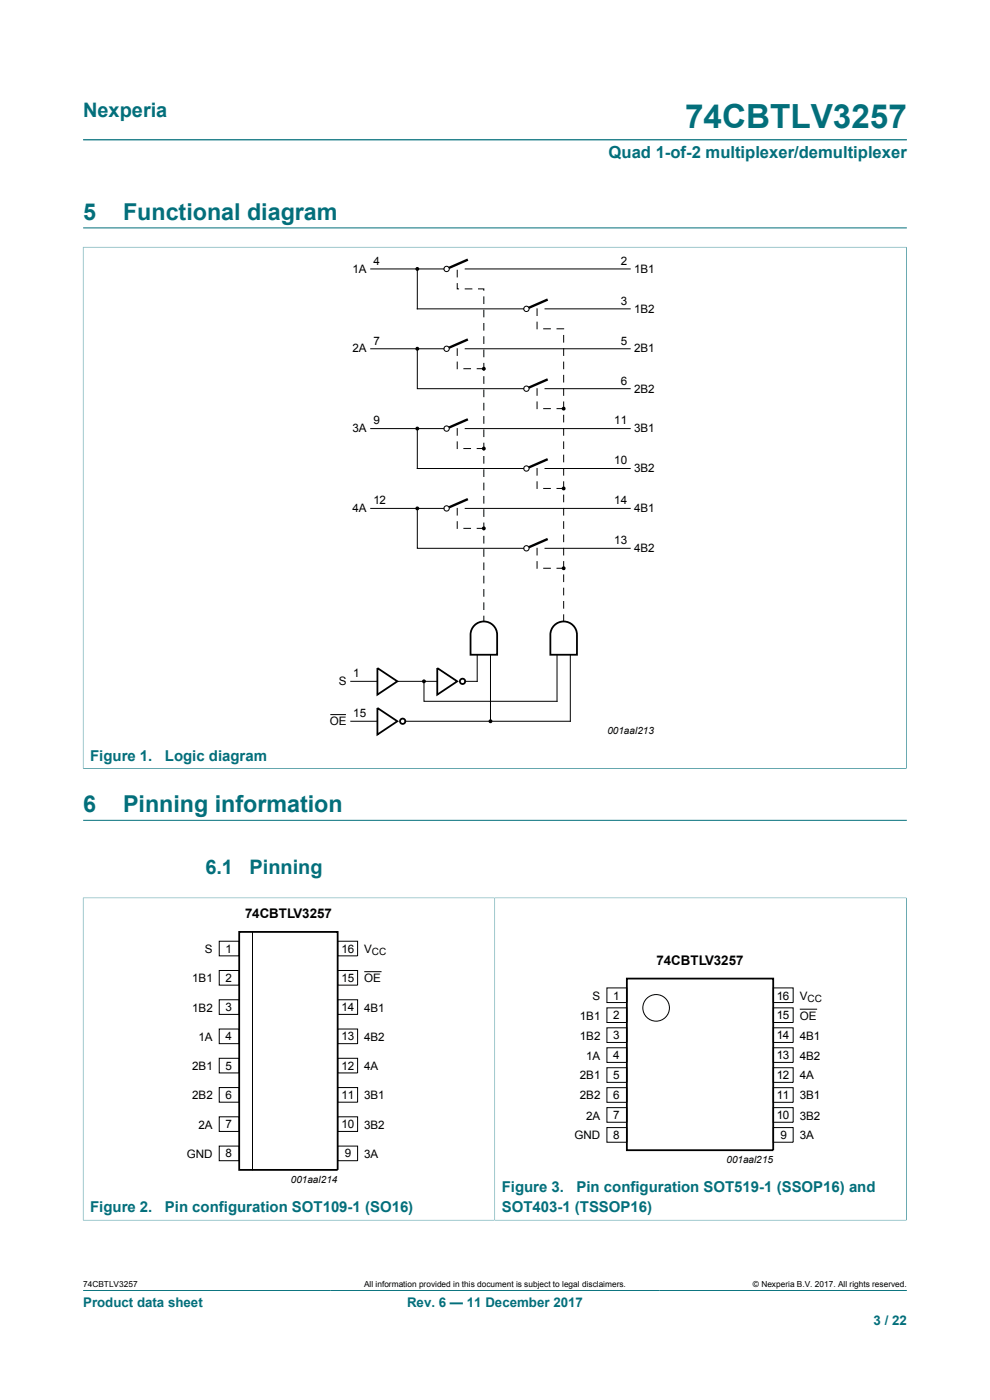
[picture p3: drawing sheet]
<svg xmlns="http://www.w3.org/2000/svg" width="210mm" height="297mm" viewBox="0 0 210 297" stroke-linecap="round" stroke-linejoin="round" font-family="sans-serif">
<path d="M17.6 29.7h174.8M17.6 52.4h174.7M17.6 52.4v110.7M17.6 48.3h174.8M192.3 52.4v110.7M17.6 163h174.7M17.6 273.8h174.8" fill="none" stroke="#036f7b" stroke-width=".21"/>
<path d="M99.2 55.1l-4.5 2" fill="none" stroke="#000" stroke-width=".51"/>
<circle cx="94.7" cy="57.1" r=".56" fill="#fff"/>
<g fill="none" stroke="#000" stroke-width=".21">
<path d="M78.6 57.1h15.6M98.7 57.1h35"/>
<circle cx="94.7" cy="57.1" r=".56"/>
</g>
<path d="M116.2 63.5l-4.5 2" fill="none" stroke="#000" stroke-width=".51"/>
<circle cx="111.7" cy="65.5" r=".56" fill="#fff"/>
<g fill="none" stroke="#000" stroke-width=".21">
<path d="M88.5 65.5h22.6M115.6 65.5h18.1"/>
<circle cx="111.7" cy="65.5" r=".56"/>
</g>
<path d="M99.2 72l-4.5 2" fill="none" stroke="#000" stroke-width=".51"/>
<circle cx="94.7" cy="74" r=".56" fill="#fff"/>
<g fill="none" stroke="#000" stroke-width=".21">
<path d="M78.6 74h15.6M98.7 74h35"/>
<circle cx="94.7" cy="74" r=".56"/>
</g>
<path d="M116.2 80.5l-4.5 2" fill="none" stroke="#000" stroke-width=".51"/>
<circle cx="111.7" cy="82.5" r=".56" fill="#fff"/>
<g fill="none" stroke="#000" stroke-width=".21">
<path d="M88.5 57.1v8.4M88.5 74v8.5h22.6M115.6 82.5h18.1"/>
<circle cx="111.7" cy="82.5" r=".56"/>
</g>
<path d="M99.2 88.9l-4.5 2" fill="none" stroke="#000" stroke-width=".51"/>
<circle cx="94.7" cy="90.9" r=".56" fill="#fff"/>
<g fill="none" stroke="#000" stroke-width=".21">
<path d="M78.6 90.9h15.6M98.7 90.9h35"/>
<circle cx="94.7" cy="90.9" r=".56"/>
</g>
<path d="M116.2 97.4l-4.5 2" fill="none" stroke="#000" stroke-width=".51"/>
<circle cx="111.7" cy="99.4" r=".56" fill="#fff"/>
<g fill="none" stroke="#000" stroke-width=".21">
<path d="M88.5 99.4h22.6M115.6 99.4h18.1"/>
<circle cx="111.7" cy="99.4" r=".56"/>
</g>
<path d="M99.2 105.9l-4.5 2" fill="none" stroke="#000" stroke-width=".51"/>
<circle cx="94.7" cy="107.9" r=".56" fill="#fff"/>
<g fill="none" stroke="#000" stroke-width=".21">
<path d="M78.6 107.9h15.6M98.7 107.9h35"/>
<circle cx="94.7" cy="107.9" r=".56"/>
</g>
<path d="M116.2 114.3l-4.5 2" fill="none" stroke="#000" stroke-width=".51"/>
<circle cx="111.7" cy="116.3" r=".56" fill="#fff"/>
<g fill="none" stroke="#000" stroke-width=".21">
<path d="M97 57.3v1.4M97 60.2v1.1h.3M97 76.8v1.4M97 74v1.4M98.4 78.2h1.4M98.7 61.3h1.4M101.2 78.2h1.4M101.5 61.3h1.1v.3M102.6 63v1.4M102.6 65.8v1.4M102.6 68.6v1.4M102.6 71.4v1.5"/>
<path d="M102.6 74.3v1.4M102.6 77.1v1.4M102.6 79.9v1.4M113.9 68.3v1.5M113.9 65.5v1.4M115.3 69.8h1.4M118.2 69.8h1.4M119.6 71.2v1.4M119.6 74v1.4M119.6 76.8v1.4M119.6 79.6v1.4M88.5 90.9v8.5"/>
<path d="M97 93.7v1.5M97 90.9v1.4M98.4 95.2h1.4M101.2 95.2h1.4M102.6 82.7v1.4M102.6 85.6v1.4M102.6 88.4v1.4M102.6 91.2v1.4M102.6 94v1.4M102.6 96.8v1.5M102.6 99.7v1.4M113.9 85.3v1.4"/>
<path d="M113.9 82.5v1.4M113.9 99.4v1.4M115.3 86.7h1.4M119.6 82.5v1.4M119.6 85.3v1.4h-1.4M119.6 88.1v1.4M119.6 90.9v1.4M119.6 93.7v1.5M119.6 96.6v1.4M119.6 99.4v1.4M88.5 107.9v8.4h22.6M97 110.7v1.4"/>
<path d="M97 107.9v1.4M98.4 112.1h1.4M101.2 112.1h1.4M102.6 102.5v1.4M102.6 105.3v1.4M102.6 108.1v1.4M102.6 111v1.4M102.6 113.8v1.4M102.6 116.6v1.4M102.6 119.4v1.4M113.9 102.2v1.4M113.9 119.1v1.5"/>
<path d="M113.9 116.3v1.4M115.3 103.6h1.4M115.6 116.3h18.1M119.6 102.2v1.4h-1.4M119.6 105v1.4M119.6 107.9v1.4M119.6 110.7v1.4M119.6 113.5v1.4M119.6 116.3v1.4M119.6 119.1v1.5h-1.4M101.2 138.9v5.6h-2.5M102.6 122.2v1.5"/>
<path d="M102.6 125.1v1.4M102.6 127.9v1.4M102.6 130.7v1.1M104 138.9v14.1M115.3 120.6h1.4M118.2 138.9v9.9h-28.3v-4.3M119.6 122v1.4M119.6 124.8v1.4M119.6 127.6v1.4M119.6 130.4v1.4M121 138.9v14.1h-35M70.2 151.6h3.1"/>
<path d="M74.4 144.5h5.7M74.4 153h5.7M84.3 144.5h8.5M46.5 199.7h4.2v3.1h-4.2zM53.6 197.7v50.6M71.6 199.7h4.3v3.1h-4.3zM46.5 205.9h4.2v3.1h-4.2zM46.5 212.1h4.2v3.1h-4.2zM46.5 218.3h4.2v3.1h-4.2zM71.6 212.1h4.3v3.1h-4.3zM71.6 218.3h4.3v3.1h-4.3zM71.6 205.9h4.3v3.1h-4.3z"/>
<path d="M77.3 206.1h3.6M128.7 209.6h4.3v3.1h-4.3zM128.7 213.8h4.3v3.1h-4.3zM128.7 218h4.3v3.1h-4.3zM164 218h4.2v3.1h-4.2zM164 209.6h4.2v3.1h-4.2zM164 213.8h4.2v3.1h-4.2zM169.7 214.1h3.6M46.5 224.5h4.2v3.1h-4.2zM46.5 230.7h4.2v3.1h-4.2zM46.5 236.9h4.2v3.1h-4.2zM71.6 236.9h4.3v3.1h-4.3z"/>
<path d="M71.6 224.5h4.3v3.1h-4.3zM71.6 230.7h4.3v3.1h-4.3zM128.7 222.3h4.3v3.1h-4.3zM128.7 226.5h4.3v3.1h-4.3zM128.7 230.7h4.3v3.1h-4.3zM128.7 235h4.3v3.1h-4.3zM128.7 239.2h4.3v3.1h-4.3zM164 235h4.2v3.1h-4.2zM164 239.2h4.2v3.1h-4.2zM164 226.5h4.2v3.1h-4.2zM164 230.7h4.2v3.1h-4.2zM164 222.3h4.2v3.1h-4.2z"/>
<path d="M46.5 243.1h4.2v3.1h-4.2zM71.6 243.1h4.3v3.1h-4.3z"/>
<circle cx="111.7" cy="116.3" r=".56"/>
<circle cx="139.2" cy="213.8" r="2.82"/>
</g>
<g fill="none" stroke="#000" stroke-width=".38">
<path d="M100.9 132.5a2.82 2.82 0 0 1 3-.4 2.82 2.82 0 0 1 1.6 2.6v4.2h-5.7v-4.2a2.82 2.82 0 0 1 1.1-2.2zM117.8 132.5a2.82 2.82 0 0 1 3-.4 2.82 2.82 0 0 1 1.6 2.6v4.2h-5.7v-4.2a2.82 2.82 0 0 1 1.1-2.2zM80.1 141.7l4.2 2.8-4.2 2.9zM80.1 150.2l4.2 2.8-4.2 2.8zM92.8 141.7l4.2 2.8-4.2 2.9zM50.7 197.7h20.9v50.5h-20.9zM133 207.6h31v36.4h-31z"/>
<circle cx="85.4" cy="153" r=".56"/>
<circle cx="98.1" cy="144.5" r=".56"/>
</g>
<g fill="#000">
<circle cx="88.5" cy="57.1" r=".28"/>
<circle cx="88.5" cy="74" r=".28"/>
<circle cx="102.6" cy="78.2" r=".28"/>
<circle cx="88.5" cy="90.9" r=".28"/>
<circle cx="102.6" cy="95.2" r=".28"/>
<circle cx="119.6" cy="86.7" r=".28"/>
<circle cx="88.5" cy="107.9" r=".28"/>
<circle cx="102.6" cy="112.1" r=".28"/>
<circle cx="119.6" cy="103.6" r=".28"/>
<circle cx="119.6" cy="120.6" r=".28"/>
<circle cx="89.9" cy="144.5" r=".28"/>
<circle cx="104" cy="153" r=".28"/>
</g>
<g fill="none" stroke="#000" stroke-width=".25">
<circle cx="88.5" cy="57.1" r=".28"/>
<circle cx="88.5" cy="74" r=".28"/>
<circle cx="102.6" cy="78.2" r=".28"/>
<circle cx="88.5" cy="90.9" r=".28"/>
<circle cx="102.6" cy="95.2" r=".28"/>
<circle cx="119.6" cy="86.7" r=".28"/>
<circle cx="88.5" cy="107.9" r=".28"/>
<circle cx="102.6" cy="112.1" r=".28"/>
<circle cx="119.6" cy="103.6" r=".28"/>
<circle cx="119.6" cy="120.6" r=".28"/>
<circle cx="89.9" cy="144.5" r=".28"/>
<circle cx="104" cy="153" r=".28"/>
</g>
<path d="M17.6 174h174.8M17.6 190.5h174.7M17.6 190.4v68.5M105 190.5v68.3M192.3 190.4v68.5M17.6 258.8h174.7" fill="none" stroke="#036f7b" stroke-width=".21"/>
<text font-size="7.1" fill="#036f7b" x="145.3" y="27.2">74CBTLV3257</text>
<g font-size="4.9" fill="#036f7b">
<text x="17.6" y="46.6">5</text>
<text x="26.1" y="46.6">Functional diagram</text>
<text x="17.6" y="172.3">6</text>
<text x="26.1" y="172.3">Pinning information</text>
</g>
<g font-size="4.2" fill="#036f7b">
<text x="17.6" y="24.8">Nexperia</text>
<text x="43.6" y="185.5">6.1</text>
<text x="52.9" y="185.5">Pinning</text>
</g>
<text font-size="3.5" fill="#036f7b" x="129.1" y="33.5">Quad 1-of-2 multiplexer/demultiplexer</text>
<g font-size="3.2" fill="#036f7b">
<text x="19.1" y="161.5">Figure 1.  Logic diagram</text>
<text x="19.1" y="257.1">Figure 2.  Pin configuration SOT109-1 (SO16)</text>
<text x="106.4" y="252.9">Figure 3.  Pin configuration SOT519-1 (SSOP16) and</text>
<text x="106.4" y="257.1">SOT403-1 (TSSOP16)</text>
</g>
<g font-size="2.8">
<text x="52" y="194.8">74CBTLV3257</text>
<text x="139.3" y="204.7">74CBTLV3257</text>
</g>
<g font-size="2.8" fill="#036f7b">
<text x="17.6" y="277.3">Product data sheet</text>
<text x="86.3" y="277.3">Rev. 6 — 11 December 2017</text>
<text x="185.3" y="281">3 / 22</text>
</g>
<g font-size="2.5">
<text x="74.7" y="57.9">1A</text>
<text x="79.2" y="56.2">4</text>
<text x="131.7" y="56.2">2</text>
<text x="134.5" y="57.9">1B1</text>
<text x="131.7" y="64.6">3</text>
<text x="134.5" y="66.3">1B2</text>
<text x="74.7" y="74.8">2A</text>
<text x="79.2" y="73.1">7</text>
<text x="131.7" y="73.1">5</text>
<text x="134.5" y="74.8">2B1</text>
<text x="131.7" y="81.6">6</text>
<text x="134.5" y="83.3">2B2</text>
<text x="74.7" y="91.7">3A</text>
<text x="79.2" y="90">9</text>
<text x="130.3" y="90">11</text>
<text x="134.5" y="91.7">3B1</text>
<text x="130.3" y="98.5">10</text>
<text x="134.5" y="100.2">3B2</text>
<text x="79.2" y="107">12</text>
<text x="130.3" y="107">14</text>
<text x="74.7" y="108.7">4A</text>
<text x="134.5" y="108.7">4B1</text>
<text x="130.3" y="115.4">13</text>
<text x="134.5" y="117.1">4B2</text>
<text x="74.9" y="143.7">1</text>
<text x="71.9" y="145.4">S</text>
<text x="70" y="153.8">OE</text>
<text x="74.9" y="152.1">15</text>
<text x="43.5" y="202.2">S</text>
<text x="47.8" y="202.1">1</text>
<text x="72.4" y="202.1">16</text>
<text x="77.2" y="202.2">V</text>
<text x="40.7" y="208.4">1B1</text>
<text x="47.8" y="208.3">2</text>
<text x="72.4" y="208.3">15</text>
<text x="77.2" y="208.4">OE</text>
<text x="40.7" y="214.6">1B2</text>
<text x="47.8" y="214.6">3</text>
<text x="72.4" y="214.6">14</text>
<text x="77.2" y="214.6">4B1</text>
<text x="125.7" y="212.1">S</text>
<text x="130.1" y="212">1</text>
<text x="164.7" y="212">16</text>
<text x="169.6" y="212.1">V</text>
<text x="42.1" y="220.8">1A</text>
<text x="47.8" y="220.7">4</text>
<text x="72.4" y="220.7">13</text>
<text x="77.2" y="220.8">4B2</text>
<text x="123" y="216.3">1B1</text>
<text x="123" y="220.5">1B2</text>
<text x="130.1" y="216.2">2</text>
<text x="130.1" y="220.5">3</text>
<text x="164.7" y="220.5">14</text>
<text x="164.7" y="216.2">15</text>
<text x="169.6" y="216.3">OE</text>
<text x="169.6" y="220.5">4B1</text>
<text x="40.7" y="227">2B1</text>
<text x="47.8" y="226.9">5</text>
<text x="72.4" y="226.9">12</text>
<text x="77.2" y="227">4A</text>
<text x="124.4" y="224.8">1A</text>
<text x="130.1" y="224.7">4</text>
<text x="164.7" y="224.7">13</text>
<text x="169.6" y="224.8">4B2</text>
<text x="40.7" y="233.2">2B2</text>
<text x="47.8" y="233.2">6</text>
<text x="72.4" y="233.2">11</text>
<text x="77.2" y="233.2">3B1</text>
<text x="123" y="229">2B1</text>
<text x="123" y="233.2">2B2</text>
<text x="130.1" y="228.9">5</text>
<text x="130.1" y="233.2">6</text>
<text x="164.7" y="228.9">12</text>
<text x="164.7" y="233.2">11</text>
<text x="169.6" y="229">4A</text>
<text x="169.6" y="233.2">3B1</text>
<text x="42.1" y="239.4">2A</text>
<text x="47.8" y="239.4">7</text>
<text x="72.4" y="239.4">10</text>
<text x="77.2" y="239.4">3B2</text>
<text x="124.4" y="237.5">2A</text>
<text x="130.1" y="237.4">7</text>
<text x="164.7" y="237.4">10</text>
<text x="169.6" y="237.5">3B2</text>
<text x="39.7" y="245.7">GND</text>
<text x="47.8" y="245.5">8</text>
<text x="73.2" y="245.5">9</text>
<text x="77.2" y="245.7">3A</text>
<text x="121.9" y="241.7">GND</text>
<text x="130.1" y="241.6">8</text>
<text x="165.6" y="241.6">9</text>
<text x="169.6" y="241.7">3A</text>
</g>
<g font-size="2.1">
<text x="128.9" y="155.8">001aal213</text>
<text x="78.9" y="202.7">CC</text>
<text x="171.3" y="212.6">CC</text>
<text x="61.7" y="251">001aal214</text>
<text x="154.1" y="246.8">001aal215</text>
</g>
<g font-size="1.8">
<text x="17.6" y="273.1">74CBTLV3257</text>
<text x="77.2" y="273.1">All information provided in this document is subject to legal disclaimers.</text>
<text x="159.7" y="273.1">© Nexperia B.V. 2017. All rights reserved.</text>
</g>
</svg>
